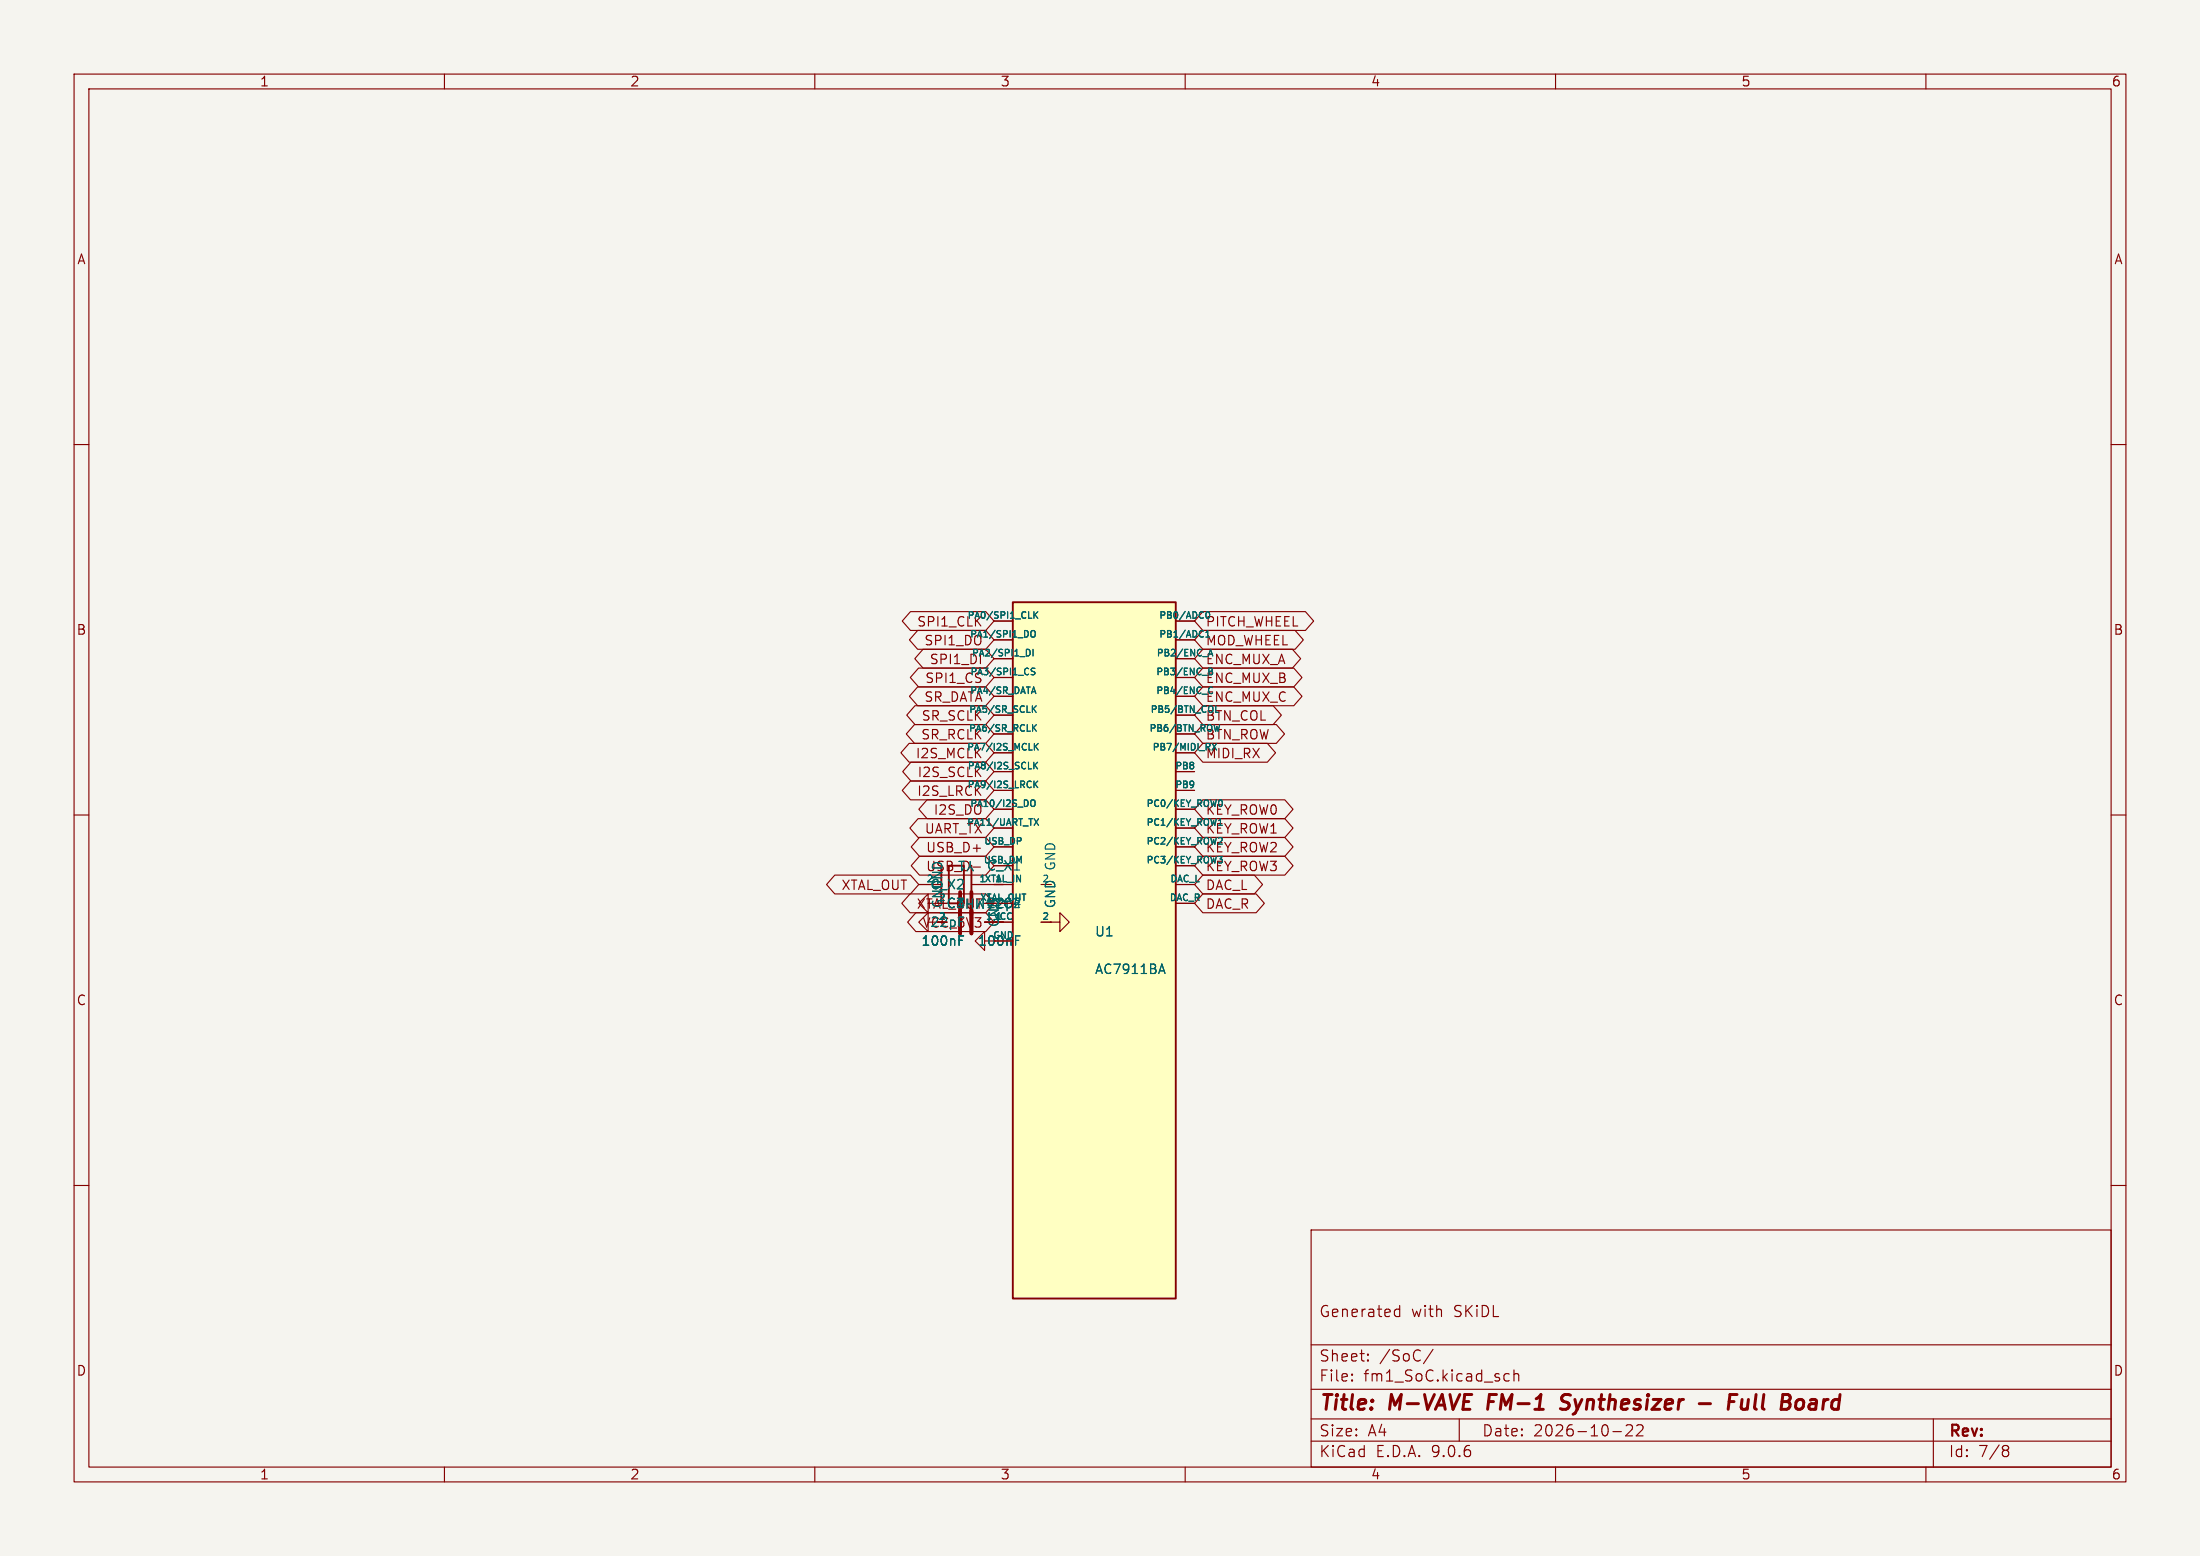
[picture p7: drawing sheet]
<svg xmlns="http://www.w3.org/2000/svg" width="297mm" height="210mm" viewBox="0 0 297 210" stroke-linecap="round" stroke-linejoin="round" font-family="sans-serif">
<path d="M0 0h297v210h-297z" fill="#f5f4ef" stroke="#f5f4ef" stroke-width=".14"/>
<g fill="none" stroke="#840000" stroke-width=".15">
<path d="M10 10h277v190h-277zM12 12h273v186h-273zM60 10v2M110 10v2M160 10v2M210 10v2M260 10v2M10 60h2M285 60h2M10 110h2M124 119.4h3.1M131.1 119.4h3.1"/>
<path d="M140.5 119.4h2.6v-1.3l1.2 1.3-1.2 1.3v-1.3M285 110h2M125.3 121.9v-1.2l-1.3 1.2 1.3 1.3v-1.3h1.3M125.3 124.5v-1.3l-1.3 1.3 1.3 1.2v-1.2h1.3M140.5 124.5h1.3M10 160h2M177 166h108v32h-108zM188.4 177.6l.1 .1 .5-.1M188.4 176.8l.1-.1 .5 .1M189 176.2v1.5M285 160h2M60 198v2"/>
<path d="M110 198v2M160 198v2M177 194.5h108M177 191.5h108M177 187.5h108M177 181.5h108M182.5 186.3h.1l-.1 .1M182.5 186.3v.1M182.5 185.5v.1M182.5 185.5h.1l-.1 .1M184.7 183.6v.1M184.7 183.6h-.1l.1 .1"/>
<path d="M184.7 182.8v.1M184.7 182.8h-.1l.1 .1M193.5 182.1l-1.3 2M197 191.5v3M203.2 186.3l.1 .1 .4-.1M203.2 185.5l.1-.1 .4 .1M204.4 185.5a.37 .37 0 0 1 .6 .1v.8M204.4 184.9v1.5M210 198v2M217.7 193.2h1.2M220.3 192.4l.1 .2-.1 .3-.8 .9h.9M221.7 192.4l.1 .2-.1 .3-.8 .9h.9"/>
<path d="M260 198v2M261 191.5v6.5M270.6 195.1l.4 .1a.31 .31 0 0 1 .2 .3 .31 .31 0 0 1-.3 .2M270.6 195.7h.3M270.9 195.7l.2 .2 .1 .4-.2 .2-.4 .1"/>
</g>
<path d="M201.1 188.2l-.3 2M211.7 190a.85 .85 0 0 1-1.1 .1M211.7 188.2h-.4a.49 .49 0 0 0-.5 .4 .49 .49 0 0 0 .3 .6l.6 .2M229.4 189.4h1.5M233.4 189.2h.7M234.5 188.2h-.9l-.3 2M235.2 188.9l-.1 1v.2a.57 .57 0 0 0 .8-.1M242.7 189a.5 .5 0 0 1 .8 .3l-.1 .5a.62 .62 0 0 1-.7 .4" fill="none" stroke="#840000" stroke-width=".4"/>
<path d="M137.2 117.9v3M138.8 117.9v3M129.6 120.4v5.6M131.1 120.4v5.6M137.2 122.9v3.1M138.8 122.9v3.1" fill="none" stroke="#840000" stroke-width=".51"/>
<path d="M129.5 126.9h.4M129.5 126.3h.6M137.1 126.9h.4M137.1 126.3h.6" fill="none" stroke="#006464" stroke-width=".15"/>
<path d="M127.1 116.8v5.1M128.1 116.8h2v5.1h-2zM131.1 116.8v5.1" fill="none" stroke="#840000" stroke-width=".25"/>
<path d="M136.7 81.3h22v94h-22z" fill="#ffffc2"/>
<path d="M136.7 81.3h22v94h-22z" fill="none" stroke="#840000" stroke-width=".25"/>
<g fill="none" stroke="#840000" stroke-width=".15">
<path d="M122.9 82.5h10.2l1.1 1.3-1.1 1.3h-10.2l-1.1-1.3zM123.5 97.8h9.6l1.1 1.3-1.1 1.2h-9.6l-1.2-1.2zM123.5 95.2h9.6l1.1 1.3-1.1 1.3h-9.6l-1.1-1.3zM123.9 92.7h9.2l1.1 1.3-1.1 1.3h-9.2l-1.1-1.3zM123.9 85.1h9.2l1.1 1.3-1.1 1.2h-9.2l-1.1-1.2zM124 90.2h9.1l1.1 1.2-1.1 1.3h-9.1l-1.1-1.3zM124.6 87.6h8.5l1.1 1.3-1.1 1.3h-8.5l-1.1-1.3zM134.2 83.8h2.5M134.2 86.4h2.5M134.2 88.9h2.5M134.2 91.4h2.5M134.2 94h2.5"/>
<path d="M134.2 96.5h2.5M134.2 99.1h2.5M158.7 83.8h2.6M158.7 86.4h2.6M158.7 88.9h2.6M158.7 91.4h2.6M158.7 94h2.6M158.7 96.5h2.6M158.7 99.1h2.6M162.4 82.5h13.8l1.1 1.3-1.1 1.3h-13.8l-1.1-1.3zM162.4 97.8h9.9l1.1 1.3-1.1 1.2h-9.9l-1.1-1.2zM162.4 95.2h9.5l1.1 1.3-1.1 1.3h-9.5l-1.1-1.3z"/>
<path d="M162.4 92.7h12.3l1.1 1.3-1.1 1.3h-12.3l-1.1-1.3zM162.4 90.2h12.3l1.1 1.2-1.1 1.3h-12.3l-1.1-1.3zM162.4 87.6h12.1l1.1 1.3-1.1 1.3h-12.1l-1.1-1.3zM162.4 85.1h12.4l1.2 1.3-1.2 1.2h-12.4l-1.1-1.2zM112.7 118.1h10.2l1.1 1.3-1.1 1.3h-10.2l-1.1-1.3zM122.7 100.3h10.4l1.1 1.3-1.1 1.3h-10.4l-1.1-1.3zM122.9 105.4h10.2l1.1 1.3-1.1 1.3h-10.2l-1.1-1.3zM123 102.9h10.1l1.1 1.2-1.1 1.3h-10.1l-1.1-1.3zM123.9 110.5h9.2l1.1 1.3-1.1 1.2h-9.2l-1.1-1.2zM124 119.4h3.1M124.1 113h9l1.1 1.3-1.1 1.3h-9l-1.1-1.3zM124.1 115.6h9l1.1 1.2-1.1 1.3h-9l-1.1-1.3z"/>
<path d="M125.2 107.9h7.9l1.1 1.3-1.1 1.3h-7.9l-1.2-1.3zM131.1 119.4h5.6M131.4 117h1M134.2 101.6h2.5M134.2 104.1h2.5M134.2 106.7h2.5M134.2 109.2h2.5M134.2 111.8h2.5M134.2 114.3h2.5M140.5 119.4h1.3M158.7 101.6h2.6M158.7 104.1h2.6"/>
<path d="M158.7 106.7h2.6M158.7 109.2h2.6M158.7 111.8h2.6M158.7 114.3h2.6M158.7 119.4h2.6M158.7 116.8h2.6M162.4 118.1h6.9l1.2 1.3-1.2 1.3h-6.9l-1.1-1.3zM162.4 115.6h11.1l1.1 1.2-1.1 1.3h-11.1l-1.1-1.3zM162.4 113h11.1l1.1 1.3-1.1 1.3h-11.1l-1.1-1.3zM162.4 110.5h11.1l1.1 1.3-1.1 1.2h-11.1l-1.1-1.2zM162.4 107.9h11.1l1.1 1.3-1.1 1.3h-11.1l-1.1-1.3zM162.4 100.3h8.7l1.1 1.3-1.1 1.3h-8.7l-1.1-1.3z"/>
<path d="M122.9 120.6h10.2l1.1 1.3-1.1 1.3h-10.2l-1.2-1.3zM123.6 123.2h9.5l1.1 1.3-1.1 1.2h-9.5l-1.1-1.2zM124 121.3l.8 1.3M124.8 121.3l-.8 1.3M125.1 121.3h.7M125.5 121.3v1.3M132.9 127v-1.3l-1.3 1.3 1.3 1.3v-1.3h1.3M134.2 124.5h2.5M140.5 124.5h1.3M141.8 124.5h1.3v-1.3l1.2 1.3-1.2 1.2v-1.2M141.8 124.5h.1M158.7 121.9h2.6"/>
<path d="M162.4 120.6h7.2l1.1 1.3-1.1 1.3h-7.2l-1.1-1.3z"/>
</g>
<g fill="none" stroke="#006464" stroke-width=".15">
<path d="M138.6 87.6a.45 .45 0 0 1 .5 .5 .45 .45 0 0 1-.5 .4M139.2 85.2l.2-.1a.3 .3 0 0 1 .4 .3v.3a.3 .3 0 0 1-.3 .3 .3 .3 0 0 1-.3-.3zM139.3 93.4h.5M139.5 87.6v.9M139.5 95.6l.4 .5M139.5 98.2l.4 .5M139.5 92.7l.3 .9M139.6 82.6v.8M139.7 82.9l.4 .5M139.7 90.2h-.3l-.2 .1 .1 .3 .4 .1v.3l-.2 .1-.3-.1M139.9 95.3l-.5 .5M139.9 97.8l-.5 .5"/>
<path d="M140.1 82.6l-.5 .5M162.8 82.9l.2-.3h.2l.1 .3M163 85.1v.9M163.1 88.5l.3-.9 .3 .9M163.2 90.2v.9M164.1 95.3v.8M164.7 97.8l-.3 .9-.1-.6M139.3 108h.1a.3 .3 0 0 1 .3 .3v.3a.3 .3 0 0 1-.3 .3 .3 .3 0 0 1-.3-.3zM139.6 102.9v.9M139.6 105.4v.9M139.6 110.5l.6 .9M139.7 100.3v.9"/>
<path d="M139.7 103.3l.4 .5M139.7 105.8l.4 .5M139.8 100.7l.4 .5M140.1 102.9l-.5 .5M140.1 105.4l-.5 .5M140.2 100.3l-.5 .5M140.2 110.5l-.6 .9M163.6 100.3l.6 .9M164.2 100.3l-.6 .9M164.6 108h.3l.1 .3M164.8 110.5v.9M129.5 126.9h.4"/>
<path d="M129.5 126.3h.6M137.1 126.9h.4M137.1 126.3h.6M156.5 131h.7M156.9 130.1l.4 1.3"/>
</g>
<g font-size="2.8" fill="#840000">
<text x="178" y="190.9">Title:</text>
<text x="187.7" y="190.9">M-VAVE</text>
<text x="201.7" y="190.9">FM-1</text>
<text x="212.4" y="190.9">Synthesizer</text>
<text x="236.6" y="190.9">Full</text>
<text x="244.5" y="190.9">Board</text>
</g>
<g font-size="2.1" fill="#840000">
<text x="178" y="178">Generated</text>
<text x="190.5" y="178">with</text>
<text x="196.3" y="178">SKiDL</text>
<text x="178" y="184">Sheet:</text>
<text x="186.2" y="184">/SoC/</text>
<text x="178" y="186.7">File:</text>
<text x="184.1" y="186.7">fm1_SoC.kicad_sch</text>
<text x="178" y="196.9">KiCad</text>
<text x="178" y="194.1">Size:</text>
<text x="184.7" y="194.1">A4</text>
<text x="185.7" y="196.9">E.D.A.</text>
<text x="193.3" y="196.9">9.0.6</text>
<text x="200" y="194.1">Date:</text>
<text x="207" y="194.1">2026-10-22</text>
<text x="263" y="194.3">Rev:</text>
<text x="263" y="196.9">Id:</text>
<text x="267.1" y="196.9">7/8</text>
</g>
<g font-size="1.8" fill="#840000">
<text x="35" y="11.9">1</text>
<text x="85" y="11.9">2</text>
<text x="135" y="11.9">3</text>
<text x="185" y="11.9">4</text>
<text x="235" y="11.9">5</text>
<text x="285" y="11.9">6</text>
<text x="10.3" y="35.9">A</text>
<text x="285.3" y="35.9">A</text>
<text x="10.3" y="85.9">B</text>
<text x="123.7" y="84.8">SPI1_CLK</text>
<text x="124.7" y="87.3">SPI1_DO</text>
<text x="125.4" y="89.9">SPI1_DI</text>
<text x="285.3" y="85.9">B</text>
<text x="124.7" y="94.9">SR_DATA</text>
<text x="124.8" y="92.4">SPI1_CS</text>
<text x="124.3" y="100">SR_RCLK</text>
<text x="124.3" y="97.5">SR_SCLK</text>
<text x="162.7" y="100">BTN_ROW</text>
<text x="123.5" y="102.6">I2S_MCLK</text>
<text x="123.7" y="107.6">I2S_LRCK</text>
<text x="123.8" y="105.1">I2S_SCLK</text>
<text x="162.7" y="102.6">MIDI_RX</text>
<text x="124.8" y="112.7">UART_TX</text>
<text x="124.9" y="115.3">USB_D+</text>
<text x="124.9" y="117.8">USB_D-</text>
<text x="133.1" y="117.7">C_X1</text>
<text x="113.5" y="120.3">XTAL_OUT</text>
<text x="124.5" y="125.4">VCC_3V3</text>
<text x="125.5" y="125.3">22pF</text>
<text x="127.4" y="122.7" transform="rotate(-90 127.4 122.7)">GND</text>
<text x="133.1" y="122.8">22pF</text>
<text x="162.7" y="122.9">DAC_R</text>
<text x="162.7" y="120.3">DAC_L</text>
<text x="131.9" y="127.9">100nF</text>
<text x="10.3" y="135.9">C</text>
<text x="285.3" y="135.9">C</text>
<text x="10.3" y="185.9">D</text>
<text x="285.3" y="185.9">D</text>
<text x="35" y="199.9">1</text>
<text x="85" y="199.9">2</text>
<text x="135" y="199.9">3</text>
<text x="185" y="199.9">4</text>
<text x="235" y="199.9">5</text>
<text x="285" y="199.9">6</text>
</g>
<g font-size="1.8" fill="#006464">
<text x="162.7" y="84.8">PITCH_WHEEL</text>
<text x="162.7" y="89.9">ENC_MUX_A</text>
<text x="162.7" y="87.3">MOD_WHEEL</text>
<text x="162.7" y="94.9">ENC_MUX_C</text>
<text x="162.7" y="92.4">ENC_MUX_B</text>
<text x="162.7" y="97.5">BTN_COL</text>
<text x="126" y="110.2">I2S_DO</text>
<text x="162.7" y="112.7">KEY_ROW1</text>
<text x="162.7" y="110.2">KEY_ROW0</text>
<text x="131.6" y="116" transform="rotate(-180 131.6 116)">Y1</text>
<text x="162.7" y="117.8">KEY_ROW3</text>
<text x="162.7" y="115.3">KEY_ROW2</text>
<text x="125.5" y="120.2">C_X2</text>
<text x="127.4" y="120.1" transform="rotate(-90 127.4 120.1)">GND</text>
<text x="127.7" y="122.8">C1</text>
<text x="135.1" y="125.2" transform="rotate(-90 135.1 125.2)">GND</text>
<text x="135.3" y="122.8">C2</text>
<text x="135.6" y="121.1" transform="rotate(-180 135.6 121.1)">24MHz</text>
<text x="142.7" y="122.7" transform="rotate(-90 142.7 122.7)">GND GND</text>
<text x="124.3" y="127.9">100nF</text>
<text x="147.7" y="126.6">U1</text>
<text x="147.7" y="131.7">AC7911BA</text>
</g>
<g font-size="1.2" fill="#006464">
<text x="130.5" y="83.6">PA0/SPI1_CLK</text>
<text x="156.4" y="83.6">PB0/ADC0</text>
<text x="130.9" y="86.1">PA1/SPI1_DO</text>
<text x="131.1" y="88.6">PA2/SPI1_DI</text>
<text x="156.1" y="88.6">PB2/ENC_A</text>
<text x="156.4" y="86.1">PB1/ADC1</text>
<text x="130.9" y="93.7">PA4/SR_DATA</text>
<text x="130.9" y="91.2">PA3/SPI1_CS</text>
<text x="156" y="91.2">PB3/ENC_B</text>
<text x="156" y="93.7">PB4/ENC_C</text>
<text x="130.5" y="101.3">PA7/I2S_MCLK</text>
<text x="130.7" y="98.8">PA6/SR_RCLK</text>
<text x="130.7" y="96.3">PA5/SR_SCLK</text>
<text x="155.1" y="98.8">PB6/BTN_ROW</text>
<text x="155.2" y="96.3">PB5/BTN_COL</text>
<text x="155.5" y="101.3">PB7/MIDI_RX</text>
<text x="130.5" y="106.4">PA9/I2S_LRCK</text>
<text x="130.5" y="103.9">PA8/I2S_SCLK</text>
<text x="158.5" y="103.9">PB8</text>
<text x="158.5" y="106.4">PB9</text>
<text x="130.5" y="111.5">PA11/UART_TX</text>
<text x="130.9" y="109">PA10/I2S_DO</text>
<text x="154.7" y="109">PC0/KEY_ROW0</text>
<text x="154.7" y="111.5">PC1/KEY_ROW1</text>
<text x="125" y="119.1">2</text>
<text x="132.1" y="119.1">1XTAL_IN</text>
<text x="132.7" y="116.6">USB_DM</text>
<text x="132.8" y="114">USB_DP</text>
<text x="134.3" y="119.1">1</text>
<text x="140.6" y="119.1">2</text>
<text x="154.7" y="114">PC2/KEY_ROW2</text>
<text x="154.7" y="116.6">PC3/KEY_ROW3</text>
<text x="157.9" y="119.1">DAC_L</text>
<text x="126.6" y="124.2">2</text>
<text x="126.6" y="121.7">2</text>
<text x="132.2" y="121.7">XTAL_OUT</text>
<text x="133" y="124.2">1 VCC</text>
<text x="133" y="121.7">1</text>
<text x="134.3" y="124.2">1</text>
<text x="140.6" y="124.2">2</text>
<text x="157.8" y="121.7">DAC_R</text>
</g>
<text font-size="1.2" fill="#840000" x="134" y="126.7">GND</text>
</svg>
